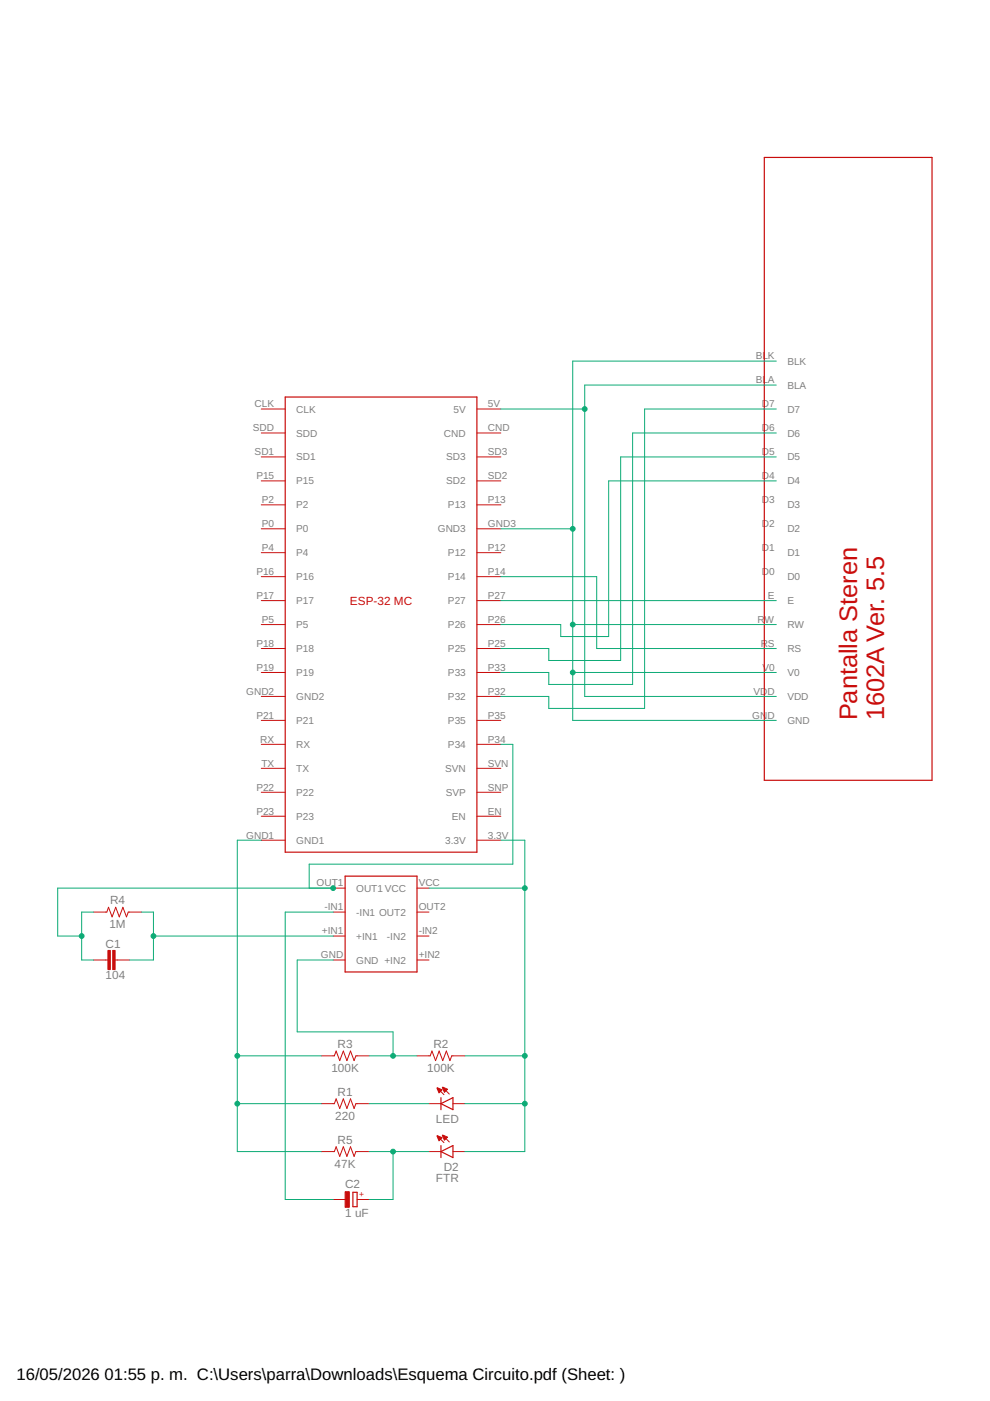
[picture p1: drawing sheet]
<svg xmlns="http://www.w3.org/2000/svg" width="210mm" height="297mm" viewBox="0 0 210 297" stroke-linecap="round" stroke-linejoin="round" font-family="sans-serif">
<path d="M162.1 33.4h35.5v132h-35.5zM60.5 84.2h40.6v96.5h-40.6zM73.2 185.8h15.2v20.3h-15.2zM93.5 232.7v2.6M93.5 234l2.5-1.3v2.6zM74.8 252.8h.9v3h-.9zM93.5 242.9v2.5M93.5 244.2l2.5-1.3v2.5z" fill="none" stroke="#c90d0c" stroke-width=".25"/>
<g fill="none" stroke="#c90d0c" stroke-width=".21">
<path d="M55.4 86.7h5.1M55.4 91.8h5.1M55.4 96.9h5.1M101.1 86.7h5.1M101.1 91.8h5.1M101.1 96.9h5.1M55.4 102h5.1M55.4 107h5.1M55.4 112.1h5.1M55.4 117.2h5.1M101.1 102h5.1M101.1 107h5.1"/>
<path d="M101.1 112.1h5.1M101.1 117.2h5.1M55.4 122.3h5.1M55.4 127.3h5.1M55.4 132.4h5.1M55.4 137.5h5.1M101.1 122.3h5.1M101.1 127.3h5.1M101.1 132.4h5.1M101.1 137.5h5.1M55.4 142.6h5.1M55.4 147.7h5.1"/>
<path d="M55.4 152.7h5.1M55.4 157.8h5.1M101.1 142.6h5.1M101.1 147.7h5.1M101.1 152.7h5.1M101.1 157.8h5.1M55.4 162.9h5.1M55.4 168h5.1M55.4 173.1h5.1M55.4 178.1h5.1M101.1 162.9h5.1M101.1 168h5.1"/>
<path d="M101.1 173.1h5.1M101.1 178.1h5.1M19.9 193.4h2.7l.4-1 .8 2 .7-2 .8 2 .8-2 .7 2 .4-1h2.8M70.6 188.3h2.6M70.6 193.4h2.6M70.6 198.5h2.6M88.4 188.3h2.6M88.4 193.4h2.6M88.4 198.5h2.6M19.9 203.5h3M24.4 203.5h3.1M70.6 203.5h2.6"/>
<path d="M88.4 203.5h2.6M68.1 234h2.8l.4-1 .7 2 .8-2 .8 2 .7-2 .8 2 .4-1h2.8M68.1 223.9h2.8l.4-1.1 .7 2.1 .8-2.1 .8 2.1 .7-2.1 .8 2.1 .4-1h2.8M88.4 223.9h2.8l.4-1.1 .8 2.1 .7-2.1 .8 2.1 .7-2.1 .8 2.1 .4-1h2.8M91 234h2.5M92.7 230.7l1.4 1.4M93.9 230.6l1.4 1.4M96 234h2.6M68.1 244.2h2.8l.4-1.1 .7 2.1 .8-2.1 .8 2.1 .7-2.1 .8 2.1 .4-1h2.8M70.6 254.3h2.6M75.7 254.3h2.6M91 244.2h2.5"/>
<path d="M92.7 240.9l1.4 1.4M93.9 240.7l1.4 1.4M96 244.2h2.6"/>
</g>
<g fill="#c90d0c" stroke="#c90d0c" stroke-width=".21">
<path d="M93.8 230.6l1.1 .3-.7 .7z" fill-rule="evenodd"/>
<path d="M92.6 230.7l1.2 .4-.7 .6z" fill-rule="evenodd"/>
<path d="M93.8 240.7l1.1 .4-.7 .7z" fill-rule="evenodd"/>
<path d="M92.6 240.8l1.2 .4-.7 .7z" fill-rule="evenodd"/>
</g>
<g fill="#c90d0c" stroke="#c90d0c" stroke-width=".21">
<path d="M22.9 201.5h.5v4.1h-.5z"/>
<path d="M23.9 201.5h.5v4.1h-.5z"/>
<path d="M73.2 252.7h.9v3.3h-.9z"/>
</g>
<g fill="none" stroke="#0dab76" stroke-width=".21">
<path d="M164.6 76.6h-43.2v76.1h43.2M106.2 86.7h17.8M164.6 91.8h-30.5v53.3h-17.7v-2.5h-10.2M164.6 86.7h-27.9v63.5h-20.3v-2.5h-10.2M164.6 81.6h-40.6v66.1h40.6M164.6 96.9h-33v43.1h-15.2v-2.5h-10.2M106.2 112.1h15.2M164.6 102h-35.5v33h-10.2v-2.6h-12.7M106.2 122.3h20.3v15.2h38.1M106.2 127.3h58.4M121.4 132.4h43.2M106.2 157.8h2.5v25.4h-43.1v5.1"/>
<path d="M121.4 142.6h43.2M55.4 178.1h-5.1v66.1h17.8M106.2 178.1h5.1v66.1h-12.7M19.9 193.4h-2.6v10.1h2.6M30 193.4h2.5v10.1h-5M32.5 198.5h38.1M70.6 188.3h-58.4v10.2h5.1M70.6 193.4h-10.1v60.9h10.1M91 188.3h20.3M70.6 203.5h-7.6v15.3h20.3v5.1M50.3 223.9h17.8M50.3 234h17.8"/>
<path d="M78.3 223.9h10.1M78.3 234h12.7M98.6 223.9h12.7M98.6 234h12.7M78.3 244.2h12.7M83.3 244.2v10.1h-5"/>
</g>
<g fill="#0dab76" stroke="#0dab76" stroke-width=".21">
<circle cx="121.4" cy="142.6" r=".51"/>
<circle cx="121.4" cy="112.1" r=".51"/>
<circle cx="121.4" cy="132.4" r=".51"/>
<circle cx="124" cy="86.7" r=".51"/>
<circle cx="70.6" cy="188.3" r=".51"/>
<circle cx="17.3" cy="198.5" r=".51"/>
<circle cx="111.3" cy="188.3" r=".51"/>
<circle cx="111.3" cy="223.9" r=".51"/>
<circle cx="111.3" cy="234" r=".51"/>
<circle cx="83.3" cy="223.9" r=".51"/>
<circle cx="50.3" cy="223.9" r=".51"/>
<circle cx="50.3" cy="234" r=".51"/>
<circle cx="83.3" cy="244.2" r=".51"/>
<circle cx="32.5" cy="198.5" r=".51"/>
</g>
<g font-size="5.4" fill="#c90d0c">
<text x="181.7" y="152.7" transform="rotate(-90 181.7 152.7)">Pantalla Steren</text>
<text x="187.5" y="152.7" transform="rotate(-90 187.5 152.7)">1602A Ver. 5.5</text>
</g>
<g font-size="3.5">
<text x="3.5" y="292.5">16/05/2026</text>
<text x="22.2" y="292.5">01:55 p. m. C:\Users\parra\Downloads\Esquema Circuito.pdf (Sheet: )</text>
</g>
<text font-size="2.5" fill="#c90d0c" x="74.2" y="128.2">ESP-32 MC</text>
<g font-size="2.5" fill="#808080">
<text x="23.3" y="191.7">R4</text>
<text x="23.2" y="196.8">1M</text>
<text x="22.4" y="201">C1</text>
<text x="22.4" y="207.6">104</text>
<text x="70.3" y="227.3">100K</text>
<text x="71.6" y="222.2">R3</text>
<text x="90.6" y="227.3">100K</text>
<text x="91.9" y="222.2">R2</text>
<text x="71.6" y="232.4">R1</text>
<text x="71.1" y="237.4">220</text>
<text x="92.4" y="238.1">LED</text>
<text x="71.6" y="242.5">R5</text>
<text x="71" y="247.6">47K</text>
<text x="73.2" y="251.8">C2</text>
<text x="92.4" y="250.5">FTR</text>
<text x="94.1" y="248.2">D2</text>
<text x="73.2" y="258.1">1 uF</text>
</g>
<g font-size="2.1" fill="#808080">
<text x="160.2" y="76.2">BLK</text>
<text x="166.9" y="77.3">BLK</text>
<text x="160.2" y="81.3">BLA</text>
<text x="166.9" y="82.4">BLA</text>
<text x="54" y="86.4">CLK</text>
<text x="62.8" y="87.5">CLK</text>
<text x="96.2" y="87.5">5V</text>
<text x="103.4" y="86.4">5V</text>
<text x="161.5" y="86.4">D7</text>
<text x="166.9" y="87.5">D7</text>
<text x="53.6" y="91.4">SDD</text>
<text x="62.8" y="92.6">SDD</text>
<text x="94.1" y="92.6">CND</text>
<text x="103.4" y="91.4">CND</text>
<text x="161.5" y="91.4">D6</text>
<text x="166.9" y="92.6">D6</text>
<text x="54" y="96.5">SD1</text>
<text x="54.4" y="101.6">P15</text>
<text x="62.8" y="97.6">SD1</text>
<text x="94.6" y="97.6">SD3</text>
<text x="103.4" y="96.5">SD3</text>
<text x="103.4" y="101.6">SD2</text>
<text x="161.5" y="101.6">D4</text>
<text x="161.5" y="96.5">D5</text>
<text x="166.9" y="97.6">D5</text>
<text x="55.5" y="106.7">P2</text>
<text x="62.8" y="102.7">P15</text>
<text x="62.8" y="107.8">P2</text>
<text x="94.6" y="102.7">SD2</text>
<text x="95" y="107.8">P13</text>
<text x="103.4" y="106.7">P13</text>
<text x="161.5" y="106.7">D3</text>
<text x="166.9" y="107.8">D3</text>
<text x="166.9" y="102.7">D4</text>
<text x="55.5" y="111.8">P0</text>
<text x="62.8" y="112.9">P0</text>
<text x="92.8" y="112.9">GND3</text>
<text x="103.4" y="111.8">GND3</text>
<text x="161.5" y="111.8">D2</text>
<text x="166.9" y="112.9">D2</text>
<text x="55.5" y="116.8">P4</text>
<text x="62.8" y="118">P4</text>
<text x="95" y="118">P12</text>
<text x="103.4" y="116.8">P12</text>
<text x="161.5" y="116.8">D1</text>
<text x="166.9" y="118">D1</text>
<text x="54.4" y="121.9">P16</text>
<text x="62.8" y="123">P16</text>
<text x="95" y="123">P14</text>
<text x="103.4" y="121.9">P14</text>
<text x="161.5" y="121.9">D0</text>
<text x="166.9" y="123">D0</text>
<text x="54.4" y="127">P17</text>
<text x="62.8" y="128.1">P17</text>
<text x="95" y="128.1">P27</text>
<text x="103.4" y="127">P27</text>
<text x="162.8" y="127">E</text>
<text x="166.9" y="128.1">E</text>
<text x="54.4" y="137.1">P18</text>
<text x="55.5" y="132.1">P5</text>
<text x="62.8" y="133.2">P5</text>
<text x="95" y="133.2">P26</text>
<text x="103.4" y="137.1">P25</text>
<text x="103.4" y="132.1">P26</text>
<text x="160.6" y="132.1">R</text>
<text x="161.3" y="137.1">RS</text>
<text x="162.1" y="132.1">W</text>
<text x="166.9" y="133.2">RW</text>
<text x="54.4" y="142.2">P19</text>
<text x="62.8" y="138.3">P18</text>
<text x="62.8" y="143.3">P19</text>
<text x="95" y="143.3">P33</text>
<text x="95" y="138.3">P25</text>
<text x="103.4" y="142.2">P33</text>
<text x="161.6" y="142.2">V0</text>
<text x="166.9" y="143.3">V0</text>
<text x="166.9" y="138.3">RS</text>
<text x="52.2" y="147.3">GND2</text>
<text x="62.8" y="148.4">GND2</text>
<text x="95" y="148.4">P32</text>
<text x="103.4" y="147.3">P32</text>
<text x="159.7" y="147.3">VDD</text>
<text x="166.9" y="148.4">VDD</text>
<text x="54.4" y="152.4">P21</text>
<text x="62.8" y="153.5">P21</text>
<text x="95" y="153.5">P35</text>
<text x="103.4" y="152.4">P35</text>
<text x="159.5" y="152.4">GND</text>
<text x="166.9" y="153.5">GND</text>
<text x="55.2" y="157.5">RX</text>
<text x="62.8" y="158.6">RX</text>
<text x="95" y="158.6">P34</text>
<text x="103.4" y="157.5">P34</text>
<text x="54.4" y="167.6">P22</text>
<text x="55.4" y="162.5">TX</text>
<text x="62.8" y="163.7">TX</text>
<text x="94.4" y="163.7">SVN</text>
<text x="103.4" y="167.6">SNP</text>
<text x="103.4" y="162.5">SVN</text>
<text x="54.4" y="172.7">P23</text>
<text x="62.8" y="168.7">P22</text>
<text x="62.8" y="173.8">P23</text>
<text x="94.5" y="168.7">SVP</text>
<text x="95.8" y="173.8">EN</text>
<text x="103.4" y="172.7">EN</text>
<text x="52.2" y="177.8">GND1</text>
<text x="62.8" y="178.9">GND1</text>
<text x="94.4" y="178.9">3.3V</text>
<text x="103.4" y="177.8">3.3V</text>
<text x="67.1" y="187.9">OUT1</text>
<text x="75.5" y="189.1">OUT1VCC</text>
<text x="88.8" y="187.9">VCC</text>
<text x="68.8" y="193">-IN1</text>
<text x="75.5" y="194.1">-IN1 OUT2</text>
<text x="88.8" y="193">OUT2</text>
<text x="68.1" y="203.2">GND</text>
<text x="68.2" y="198.1">+IN1</text>
<text x="75.5" y="199.2">+IN1</text>
<text x="82" y="199.2">-IN2</text>
<text x="88.8" y="203.2">+IN2</text>
<text x="88.8" y="198.1">-IN2</text>
<text x="75.5" y="204.3">GND +IN2</text>
</g>
<text font-size="1.8" fill="#c90d0c" x="76.1" y="253.7">+</text>
</svg>
